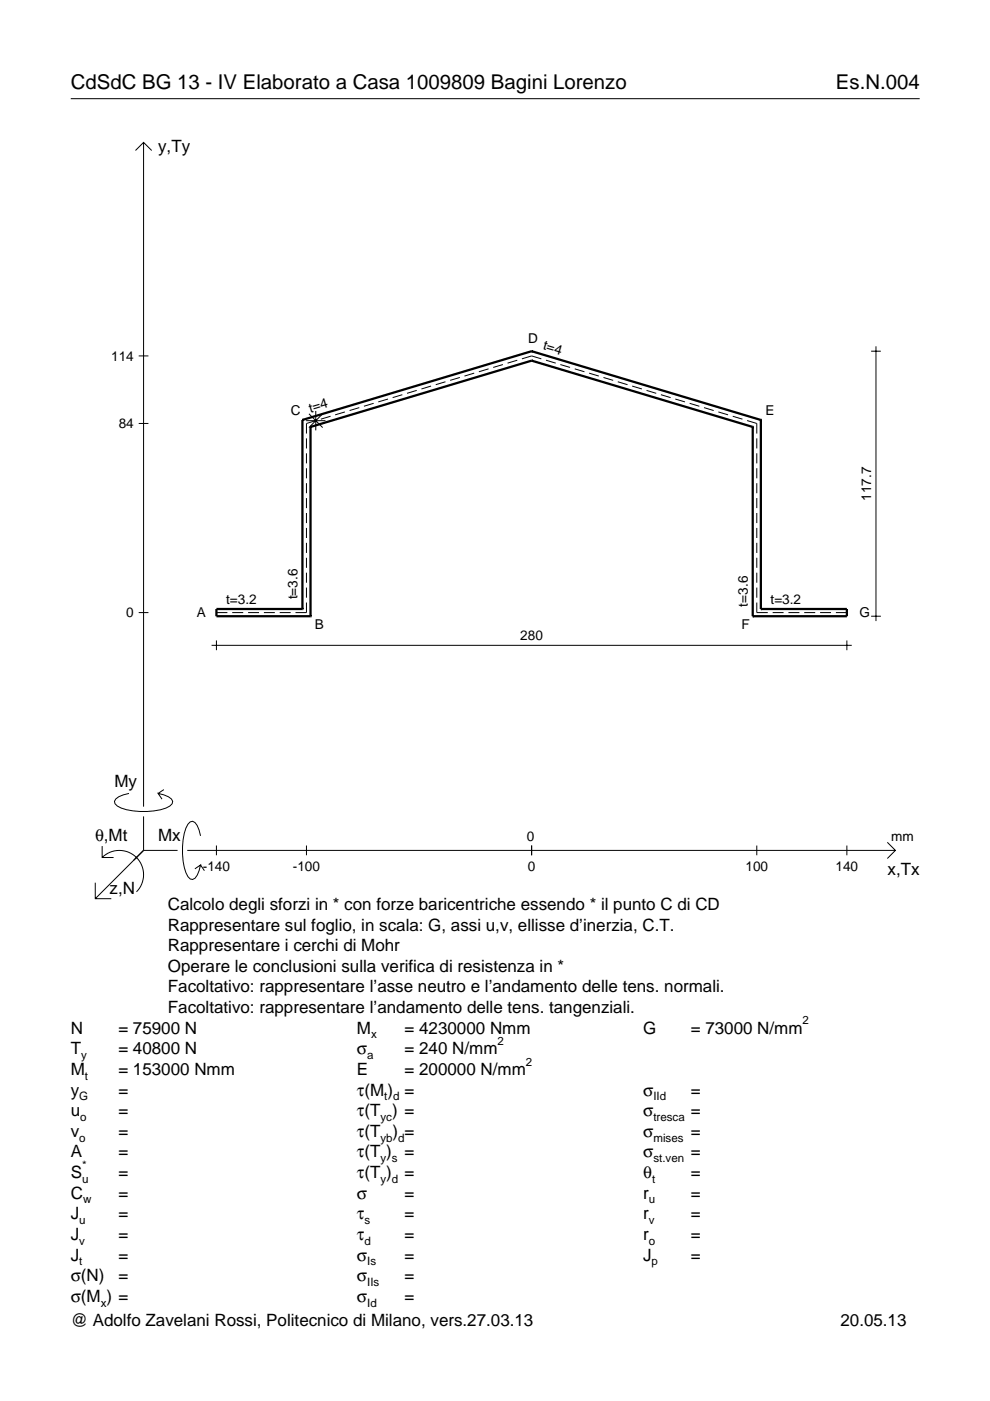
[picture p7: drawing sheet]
<svg xmlns="http://www.w3.org/2000/svg" width="210mm" height="297mm" viewBox="0 0 210 297" stroke-linecap="round" stroke-linejoin="round" font-family="sans-serif">
<g fill="none" stroke="#000" stroke-width=".21">
<path d="M15 20.9h180M28.7 31.9l1.7-1.7 1.8 1.7M30.4 30.2v140.8M29.4 75.5h2.1M100.5 79.1l-2 .6M103.6 78.2l-2.1 .6M106.6 77.3l-2 .6M109.7 76.4l-2.1 .6M110.7 76.1l2-.6 2.1 .6M115.8 76.4l2 .6M118.8 77.3l2.1 .6M121.9 78.2l2 .6"/>
<path d="M124.9 79.1l2.1 .6M184.7 74.5h2.1M185.7 73.4v58.3M29.4 89.8h2.1M64.9 89.2h4.1M65 92.9v2.2M65 96.1v2.1M65 99.3v2.1M65.5 87.7l2.9 3M66.9 87.1v4.2M67 89.2l-2 .6v2.1M68.4 87.7l-2.9 3"/>
<path d="M70.1 88.3l-2.1 .6M73.1 87.3l-2 .7M76.2 86.4l-2.1 .6M79.2 85.5l-2 .6M82.3 84.6l-2.1 .6M85.3 83.7l-2.1 .6M88.4 82.8l-2.1 .6M91.4 81.9l-2.1 .6M94.4 80.9l-2 .7M97.5 80l-2.1 .6M127.9 80l2.1 .6M131 80.9l2 .7"/>
<path d="M134 81.9l2.1 .6M137.1 82.8l2 .6M140.1 83.7l2.1 .6M143.2 84.6l2 .6M146.2 85.5l2.1 .6M149.3 86.4l2 .6M152.3 87.3l2.1 .7M155.4 88.3l2 .6M158.4 89.2l2.1 .6v2.1M160.5 92.9v2.2M160.5 96.1v2.1M160.5 99.3v2.1"/>
<path d="M65 102.4v2.2M65 105.6v2.1M65 108.8v2.1M65 111.9v2.2M65 115.1v2.1M65 118.3v2.1M160.5 102.4v2.2M160.5 105.6v2.1M160.5 108.8v2.1M160.5 111.9v2.2M160.5 115.1v2.1M160.5 118.3v2.1"/>
<path d="M29.4 129.9h2.1M44.9 136.8h135.7M45.9 129.9h2.3M45.9 135.8v2.1M49.2 129.9h2.4M52.6 129.9h2.3M55.9 129.9h2.4M59.3 129.9h2.3M65 127.8v2.1h-2.3M65 121.4v2.2M65 124.6v2.1M160.5 127.8v2.1h2.3"/>
<path d="M160.5 121.4v2.2M160.5 124.6v2.1M163.8 129.9h2.3M167.2 129.9h2.3M170.5 129.9h2.3M173.9 129.9h2.3M177.2 129.9h2.4M179.6 135.8v2.1M184.7 130.7h2.1M21.7 179.4v2.4h2.4M27.3 168.2a3.6 3.6 0 0 0-3 1.7l.1 .5a5.6 5.6 0 0 0 3.8 1.5 13.4 13.4 0 0 0 7.8-1l.5-.5 .1-.5a3.6 3.6 0 0 0-3.1-1.7l.8 1.2M30.4 173.1v7.2"/>
<path d="M34.7 167.4l-1.2 .8M42.5 177.2a3.6 3.6 0 0 0-1.7-3.1l-.5 .2a5.7 5.7 0 0 0-1.5 3.7 13.3 13.3 0 0 0 1 7.9l.5 .5 .5 .1a3.6 3.6 0 0 0 1.7-3.1l-1.2 .8M45.9 179.3v2M65 179.3v2M112.7 179.3v2M160.5 179.3v2M179.6 179.3v2M188.1 178.6l1.7 1.7-1.7 1.7M20.2 187.2v3.3h3.4M21.7 181.8a5.1 5.1 0 0 1 7.2 0 5.1 5.1 0 0 1 0 7.3M30.4 180.3l-10.2 10.2M30.4 180.3h7.2"/>
<path d="M39.7 180.3h150.1M42.5 183.4l.8 1.2"/>
</g>
<g fill="none" stroke="#000" stroke-width=".48">
<path d="M112.7 76.5h.1M112.7 74.5h.1M112.7 76.5l-46.9 14M112.7 74.5l-48.6 14.5M112.7 76.5l46.9 14M112.7 74.5l48.6 14.5M64.1 89h.1M64.1 89v40.1M65.8 90.5h.1M65.8 90.5v40.2M159.6 90.5h.1M159.6 90.5v40.2"/>
<path d="M161.3 89h.1M161.3 89v40.1M64.1 129.1h.1M64.1 129.1h-18.2v1.6h19.9M65.8 130.7h.1M159.6 130.7h.1M161.3 129.1h.1M161.3 129.1h18.3v1.6h-20"/>
</g>
<g font-size="4.3">
<text x="15" y="18.9">CdSdC BG 13 - IV Elaborato a Casa 1009809 Bagini Lorenzo</text>
<text x="177.2" y="18.9">Es.N.004</text>
</g>
<g font-size="3.6">
<text x="33.5" y="32.3">y,Ty</text>
<text x="24.3" y="166.9">My</text>
<text x="20.1" y="178.2">θ,Mt</text>
<text x="33.5" y="178.2">Mx</text>
<text x="188.2" y="185.5">x,Tx</text>
<text x="23.2" y="189.6">z,N</text>
<text x="35.6" y="192.9">Calcolo degli sforzi in * con forze baricentriche essendo * il punto C di CD</text>
<text x="35.6" y="197.3">Rappresentare sul foglio, in scala: G, assi u,v, ellisse d’inerzia, C.T.</text>
<text x="35.6" y="201.7">Rappresentare i cerchi di Mohr</text>
<text x="35.6" y="206">Operare le conclusioni sulla verifica di resistenza in *</text>
<text x="35.6" y="210.4">Facoltativo: rappresentare l’asse neutro e l’andamento delle tens. normali.</text>
<text x="35.6" y="214.8">Facoltativo: rappresentare l’andamento delle tens. tangenziali.</text>
<text x="15" y="219.2">N</text>
<text x="25.1" y="219.2">= 75900 N</text>
<text x="75.7" y="219.2">M</text>
<text x="85.8" y="219.2">= 4230000 Nmm</text>
<text x="136.4" y="219.2">G</text>
<text x="146.5" y="219.2">= 73000 N/mm</text>
<text x="15" y="227.9">M</text>
<text x="15" y="223.5">T</text>
<text x="25.1" y="227.9">= 153000 Nmm</text>
<text x="25.1" y="223.5">= 40800 N</text>
<text x="75.7" y="223.5">σ</text>
<text x="75.7" y="227.9">E</text>
<text x="85.8" y="223.5">= 240 N/mm</text>
<text x="85.8" y="227.9">= 200000 N/mm</text>
<text x="15" y="232.3">y</text>
<text x="25.1" y="232.3">=</text>
<text x="75.7" y="232.3">τ(M ) =</text>
<text x="136.4" y="232.3">σ</text>
<text x="146.5" y="232.3">=</text>
<text x="15" y="236.7">u</text>
<text x="25.1" y="236.7">=</text>
<text x="75.7" y="236.7">τ(T ) =</text>
<text x="136.4" y="236.7">σ</text>
<text x="146.5" y="236.7">=</text>
<text x="15" y="245.4">A</text>
<text x="15" y="241">v</text>
<text x="25.1" y="241">=</text>
<text x="25.1" y="245.4">=</text>
<text x="75.7" y="245.4">τ(T )</text>
<text x="75.7" y="241">τ(T</text>
<text x="83.3" y="241">) =</text>
<text x="85.8" y="245.4">=</text>
<text x="136.4" y="241">σ</text>
<text x="136.4" y="245.4">σ</text>
<text x="146.5" y="241">=</text>
<text x="146.5" y="245.4">=</text>
<text x="15" y="249.8">S</text>
<text x="25.1" y="249.8">=</text>
<text x="75.7" y="249.8">τ(T )</text>
<text x="85.8" y="249.8">=</text>
<text x="136.4" y="249.8">θ</text>
<text x="146.5" y="249.8">=</text>
<text x="15" y="254.2">C</text>
<text x="25.1" y="254.2">=</text>
<text x="75.7" y="254.2">σ</text>
<text x="85.8" y="254.2">=</text>
<text x="136.4" y="254.2">r</text>
<text x="146.5" y="254.2">=</text>
<text x="15" y="262.9">J</text>
<text x="15" y="258.5">J</text>
<text x="25.1" y="262.9">=</text>
<text x="25.1" y="258.5">=</text>
<text x="75.7" y="262.9">τ</text>
<text x="75.7" y="258.5">τ</text>
<text x="85.8" y="262.9">=</text>
<text x="85.8" y="258.5">=</text>
<text x="136.4" y="262.9">r</text>
<text x="136.4" y="258.5">r</text>
<text x="146.5" y="262.9">=</text>
<text x="146.5" y="258.5">=</text>
<text x="15" y="267.3">J</text>
<text x="25.1" y="267.3">=</text>
<text x="75.7" y="267.3">σ</text>
<text x="85.8" y="267.3">=</text>
<text x="136.4" y="267.3">J</text>
<text x="146.5" y="267.3">=</text>
<text x="15" y="271.7">σ(N)</text>
<text x="25.1" y="271.7">=</text>
<text x="75.7" y="271.7">σ</text>
<text x="85.8" y="271.7">=</text>
<text x="15" y="276">σ(M ) =</text>
<text x="15" y="281.2">@ Adolfo Zavelani Rossi, Politecnico di Milano, vers.27.03.13</text>
<text x="75.7" y="276">σ</text>
<text x="85.8" y="276">=</text>
<text x="178.2" y="281.2">20.05.13</text>
</g>
<g font-size="2.9">
<text x="23.6" y="76.5">114</text>
<text x="112" y="72.7">D</text>
<text x="115" y="74.1" transform="rotate(17 115 74.1)">t=4</text>
<text x="61.6" y="88.1">C</text>
<text x="65.8" y="87.5" transform="rotate(-17 65.8 87.5)">t=4</text>
<text x="162.3" y="88.1">E</text>
<text x="25.2" y="90.8">84</text>
<text x="184.7" y="106.2" transform="rotate(-90 184.7 106.2)">117.7</text>
<text x="26.8" y="130.9">0</text>
<text x="41.7" y="130.8">A</text>
<text x="47.9" y="128.1">t=3.2</text>
<text x="63.1" y="127.1" transform="rotate(-90 63.1 127.1)">t=3.6</text>
<text x="158.6" y="128.6" transform="rotate(-90 158.6 128.6)">t=3.6</text>
<text x="163.4" y="128.1">t=3.2</text>
<text x="182.2" y="130.8">G</text>
<text x="66.7" y="133.3">B</text>
<text x="110.3" y="135.8">280</text>
<text x="157.2" y="133.3">F</text>
<text x="111.7" y="178.2">0</text>
<text x="189" y="178.2">mm</text>
<text x="43" y="184.7">-140</text>
<text x="62.1" y="184.7">-100</text>
<text x="111.9" y="184.7">0</text>
<text x="158.1" y="184.7">100</text>
<text x="177.2" y="184.7">140</text>
</g>
<g font-size="2.4">
<text x="78.7" y="220.2">x</text>
<text x="105.5" y="221.5">2</text>
<text x="170.2" y="217.2">2</text>
<text x="17.2" y="224.5">y</text>
<text x="77.9" y="224.5">a</text>
<text x="111.5" y="225.9">2</text>
<text x="16.8" y="233.3">G</text>
<text x="18" y="228.9">t</text>
<text x="81.5" y="233.3">t d</text>
<text x="138.5" y="233.3">IId</text>
<text x="17" y="237.7">o</text>
<text x="80.7" y="237.7">yc</text>
<text x="138.5" y="237.7">tresca</text>
<text x="16.8" y="242">o</text>
<text x="80.7" y="242">yb d</text>
<text x="138.5" y="242">mises</text>
<text x="17.4" y="250.8">u</text>
<text x="17.4" y="247.8">*</text>
<text x="80.7" y="250.8">y d</text>
<text x="80.7" y="246.4">y s</text>
<text x="138.2" y="250.8">t</text>
<text x="138.5" y="246.4">st.ven</text>
<text x="17.6" y="255.2">w</text>
<text x="137.6" y="255.2">u</text>
<text x="16.8" y="263.9">v</text>
<text x="16.8" y="259.5">u</text>
<text x="77.3" y="259.5">s</text>
<text x="77.3" y="263.9">d</text>
<text x="137.6" y="263.9">o</text>
<text x="137.6" y="259.5">v</text>
<text x="16.8" y="268.3">t</text>
<text x="77.9" y="268.3">Is</text>
<text x="138.2" y="268.3">p</text>
<text x="77.9" y="272.7">IIs</text>
<text x="21.4" y="277">x</text>
<text x="77.9" y="277">Id</text>
</g>
</svg>
